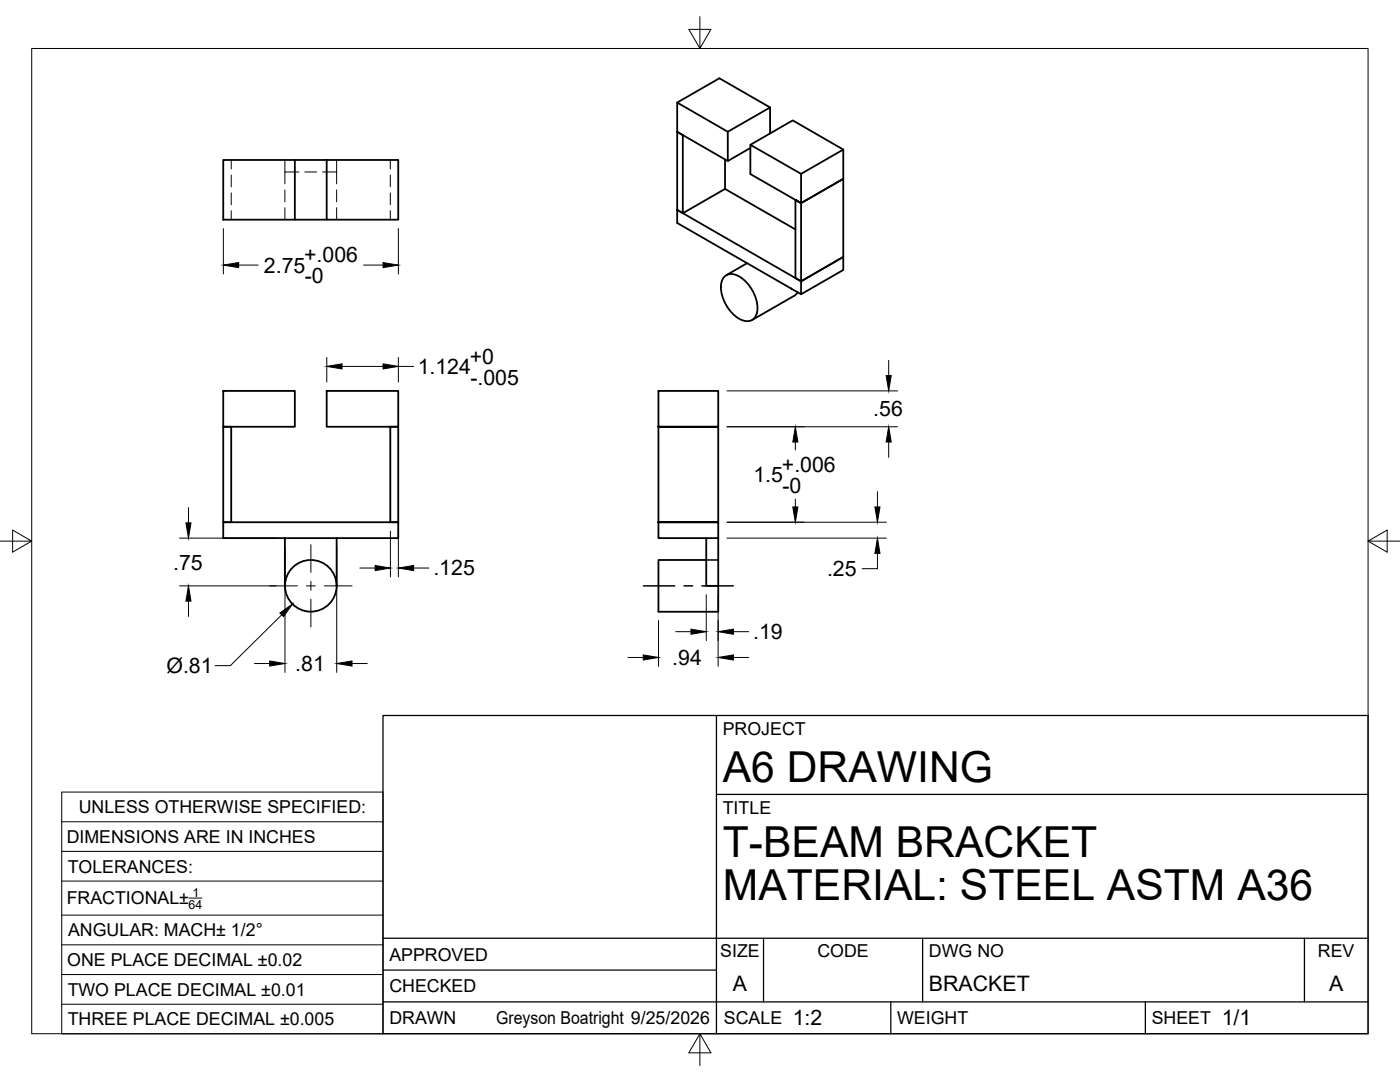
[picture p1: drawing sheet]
<svg xmlns="http://www.w3.org/2000/svg" width="279mm" height="216mm" viewBox="0 0 279 216" stroke-linecap="round" stroke-linejoin="round" font-family="sans-serif">
<!-- layer: Visible -->
<g fill="none" stroke="#000" stroke-width=".36">
<path d="M44.6 31.9h14.2v11.9h-14.2zM58.8 31.9h6.4M65.2 31.9h14.3v11.9h-14.3zM135.1 20.5l8.5-4.9 10.1 5.8v5.2M144.7 31.8v5.9l-8.4 4.8v-15.5l-1.2-.7v15.6M144.7 37.7l14 8.1M149.8 28.9l8.4-4.9 10.1 5.8M149.8 29.5l-4.6 2.6M153.7 21.4l-8.5 4.9v5.8l-10.1-5.8v-5.8l10.1 5.8M159.9 34.7l-10.1-5.8v5.8l10.1 5.8v-5.8l8.4-4.9v5.9l-8.4 4.8-1.2-.6v15.6l1.2 .6M58.8 43.8h6.4M135.1 41.9v2.6l24.8 14.2"/>
<path d="M135.1 41.9l24.8 14.2M135.1 41.9l1.2 .6M144.5 55.3a2.63 2.63 0 0 1 3.7 .3 7.8 7.8 0 0 1 2.9 6.7 2.02 2.02 0 0 1-2.9 1.6 7.5 7.5 0 0 1-4.3-7.4zM149.1 52.5l-4.2 2.4M157.9 57.6h.1M159.2 58.3l-.7 .7-8.4 4.9M159.9 56.1l8.4-4.8v2.6l-8.4 4.8zM159.9 40.5l8.4-4.8v15.6l-8.4 4.8zM44.6 78h14.2v7.2h-14.2zM65.2 78h14.3v7.2h-14.3zM131.4 78h11.9v7.2h-11.9h11.9v19h-11.9h11.9v3.2h-11.9zM44.6 85.2h1.5v19h-1.5z"/>
<path d="M77.9 85.2h1.6v19h-1.6zM44.6 104.2h34.9v3.2h-34.9zM56.9 107.4v9.5M67.2 107.4v9.5M140.9 111.7h-9.5v10.4h11.9v-5.2M140.9 107.4v9.5h2.4M143.3 107.4v9.5"/>
<circle cx="62" cy="116.9" r="5.2"/>
</g>
<!-- layer: Hidden -->
<g fill="none" stroke="#000" stroke-width=".2">
<path d="M46.1 31.9v1.8M46.1 34.9v2.4M46.1 38.5v2.4M56.9 31.9v4.8M56.9 37.9v2.4M56.9 34.3h2.7M60.8 34.3h2.4M64.4 34.3h2.8M67.2 31.9v4.8M67.2 37.9v2.4M77.9 31.9v1.8M77.9 34.9v2.4"/>
<path d="M77.9 38.5v2.4M46.1 42v1.8M56.9 41.4v2.4M67.2 41.4v2.4M77.9 42v1.8M140.9 111.7h2.4"/>
</g>
<!-- layer: Border -->
<path d="M6.3 9.7h266.7v196.6h-266.7zM139.7 3.3v6.4l2.2-3.8h-4.4l2.2 3.8M0 108h6.3l-3.8-2.2v4.4l3.8-2.2M273 108l3.8 2.2v-4.4l-3.8 2.2h6.4M139.7 206.3l-2.2 3.8h4.4l-2.2-3.8v6.3" fill="none" stroke="#000" stroke-width=".2"/>
<!-- layer: Titleblock -->
<path d="M76.4 142.8h196.6v63.5h-196.6zM143 158.5h130M143 142.8v63.5M76.4 199.9h196.6M76.4 193.6h66.6M76.4 187.2h196.6M152.4 187.2v12.7M177.8 199.9v6.4M184.1 187.2v12.7M228.6 199.9v6.4M260.3 187.2v12.7" fill="none" stroke="#000" stroke-width=".25"/>
<!-- layer: Smart Centers -->
<path d="M53.8 116.9h5.6M61.2 116.9h1.7M62 108.7v5.5M62 116v1.8M62 119.6v5.5M64.7 116.9h5.6M128.4 116.9h6.3M136.5 116.9h1.8M140.1 116.9h6.3" fill="none" stroke="#000" stroke-width=".2"/>
<!-- layer: FD_Dimensions -->
<g fill="none" stroke="#000" stroke-width=".2">
<path d="M44.6 45.6v9.1M47.6 52.9h3.9M72.6 52.9h3.9M79.5 45.6v9.1M65.2 71.3v4.9M68.3 73.1h8.2M79.5 71.3v4.9M79.5 73.1h3M145.1 78h34M177.4 71.9v3.1M145.1 85.2h34M158.7 88.2v1.6"/>
<path d="M158.7 99.6v1.6M175.1 98.1v3.1M177.4 88.2v3M35.8 107.4h19.3M35.8 116.9h19.3M37.6 101.3v3M37.6 120v3M56.9 109.2v25M67.2 109.2v25M71.8 113.3h3.1M77.9 106v9.1M79.5 106v9.1"/>
<path d="M82.5 113.3h3.1M140.9 118.7v9.1M143.3 118.7v14.3M145.1 107.4h31.8M145.1 104.2h31.8M175.1 110.4v3.1h-3M50.8 132.4h3M56.2 122.7l-10.2 10.1h-3.1M70.3 132.4h3M125.3 131.2h3.1M131.4 123.8v9.2M134.9 126h3"/>
<path d="M146.4 131.2h3M146.4 126h3"/>
</g>
<g fill="#000" stroke="#000" stroke-width=".2">
<path d="M44.6 52.9l3-.5v1zM76.5 52.4l3 .5-3 .5zM65.2 73.1l3.1-.5v1zM76.5 72.6l3 .5-3 .5zM176.8 75h1.1l-.5 3zM158.7 85.2l.5 3h-1zM177.4 85.2l.5 3h-1.1zM37.1 104.3h1l-.5 3.1zM37.6 116.9l.5 3.1h-1zM74.9 112.8l3 .5-3 .6zM79.5 113.3l3-.5v1.1zM158.2 101.2h1l-.5 3z"/>
<path d="M174.6 101.2h1l-.5 3zM175.1 107.4l.5 3h-1zM53.8 131.9l3.1 .5-3.1 .5zM55.9 122.3l2.5-1.8-1.8 2.5zM67.2 132.4l3.1-.5v1zM128.4 130.7l3 .5-3 .5zM137.9 125.5l3 .5-3 .6zM143.3 131.2l3.1-.5v1zM143.3 126l3.1-.5v1.1z"/>
</g>
<!-- layer: Custom Tables -->
<path d="M12.3 158.1h64.1v48.2h-64.1zM12.3 164h64.1M12.3 169.9h64.1M12.3 175.8h64.1M37.7 179.2h2.6M12.3 182.6h64.1M12.3 188.5h64.1M12.3 194.5h64.1M12.3 200.4h64.1" fill="none" stroke="#000" stroke-width=".2"/>
<g font-size="8.5">
<text x="144.3" y="156">A6 DRAWING</text>
<text x="144.3" y="171">T-BEAM BRACKET</text>
<text x="144.3" y="179.6">MATERIAL: STEEL ASTM A36</text>
</g>
<g font-size="4.3">
<text x="60.7" y="52.4">+.006</text>
<text x="52.7" y="54.4">2.75</text>
<text x="60.8" y="56.5">-0</text>
<text x="83.4" y="74.6">1.124</text>
<text x="93.8" y="72.6">+0</text>
<text x="93.9" y="76.7">-.005</text>
<text x="174.3" y="83.1">.56</text>
<text x="156" y="94.1">+.006</text>
<text x="150.4" y="96.2">1.5</text>
<text x="156.1" y="98.3">-0</text>
<text x="34.5" y="113.6">.75</text>
<text x="86.5" y="114.8">.125</text>
<text x="165.1" y="115">.25</text>
<text x="150.3" y="127.5">.19</text>
<text x="33.2" y="134.3">Ø.81</text>
<text x="58.9" y="133.9">.81</text>
<text x="134.2" y="132.7">.94</text>
<text x="146.3" y="197.7">A</text>
<text x="185.4" y="197.7">BRACKET</text>
<text x="265.2" y="197.7">A</text>
<text x="158.2" y="204.6">1:2</text>
<text x="243.8" y="204.6">1/1</text>
</g>
<g font-size="3.5">
<text x="144.3" y="146.6">PROJECT</text>
<text x="15.7" y="162.3">UNLESS OTHERWISE SPECIFIED:</text>
<text x="144.3" y="162.3">TITLE</text>
<text x="13.3" y="168.2">DIMENSIONS ARE IN INCHES</text>
<text x="13.5" y="174.1">TOLERANCES:</text>
<text x="13.3" y="180.5">FRACTIONAL±</text>
<text x="13.6" y="186.8">ANGULAR: MACH± 1/2°</text>
<text x="77.7" y="191.7">APPROVED</text>
<text x="143.7" y="191">SIZE</text>
<text x="163.1" y="191">CODE</text>
<text x="185.4" y="191">DWG NO</text>
<text x="263" y="191">REV</text>
<text x="13.4" y="192.8">ONE PLACE DECIMAL ±0.02</text>
<text x="13.5" y="198.7">TWO PLACE DECIMAL ±0.01</text>
<text x="77.7" y="198">CHECKED</text>
<text x="13.5" y="204.6">THREE PLACE DECIMAL ±0.005</text>
<text x="77.7" y="204.4">DRAWN</text>
<text x="99" y="204.4">Greyson Boatright 9/25/2026</text>
<text x="144.5" y="204.4">SCALE</text>
<text x="179" y="204.4">WEIGHT</text>
<text x="229.8" y="204.4">SHEET</text>
</g>
<g font-size="2.5">
<text x="38.4" y="178.9">1</text>
<text x="37.6" y="181.3">64</text>
</g>
</svg>
